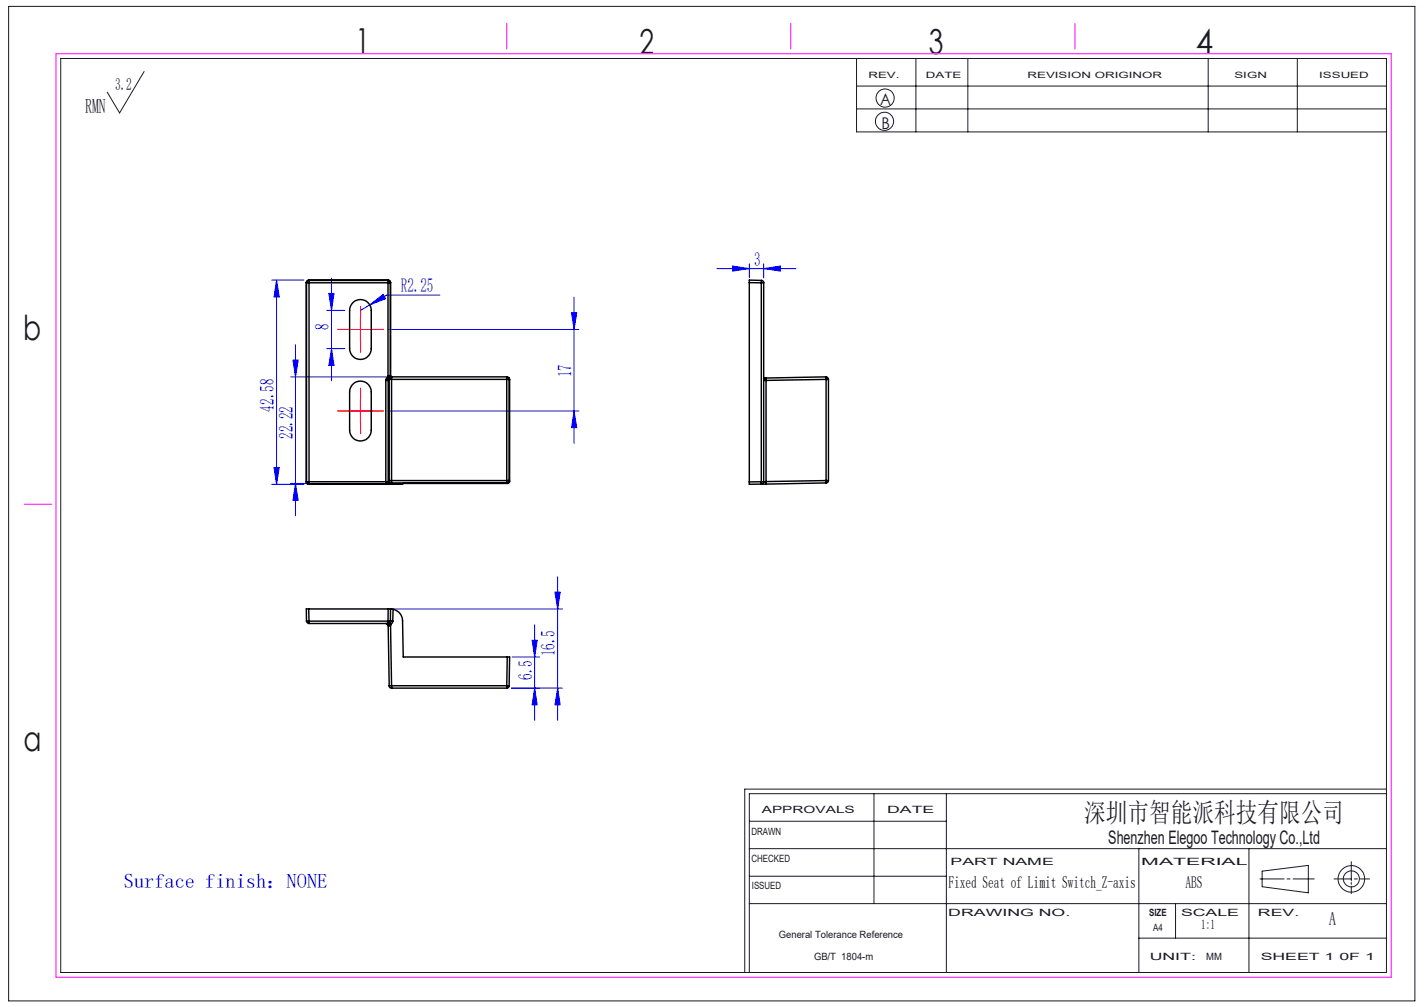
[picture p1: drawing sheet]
<svg xmlns="http://www.w3.org/2000/svg" width="297mm" height="210mm" viewBox="0 0 297 210" stroke-linecap="round" stroke-linejoin="round" font-family="sans-serif">
<g fill="none" stroke="#191924" stroke-width=".21">
<path d="M1.8 1.3h293.3v207.4h-293.3zM12.7 12.2h276.5v190.6h-276.5zM30.1 14.9l-5.2 8.7-2.5-4.4M178.6 12.2v15.3h110.6M178.6 17.9h110.6M191 12.2v15.3M201.9 12.2v15.3M252 12.2v15.3M270.6 12.2v15.3M178.6 22.7h110.6M156.3 177h132.9M156.3 171.3h41.1"/>
<path d="M182.3 165.5v22.9M197.4 165.5v37.3M237.5 177v25.8M260.5 177v25.8M281.8 179.7v4M289.2 165.5h-132.9v37.3M289.2 164.6h-133.9v38.2M156.3 188.4h132.9M156.3 182.7h41.1M237.5 195.6h51.7M245.2 188.4v7.2M262.8 183.3h5"/>
<path d="M263.2 181.7l9.7-1.2v5.7l-9.7-1.3zM268.4 183.3h.7M269.7 183.3h4.4M278.2 183.3h3.6M281.8 184v.4M281.8 184.8v1.6M282.5 183.3h.6M283.7 183.3h1.9"/>
<circle cx="184.5" cy="25.3" r="1.9"/>
<circle cx="184.6" cy="20.4" r="1.89"/>
<circle cx="281.9" cy="183.3" r="1.68"/>
<circle cx="281.9" cy="183.3" r="2.77"/>
</g>
<g fill="none" stroke="#00f" stroke-width=".21">
<path d="M56.7 58.4h6.7M57.7 58.4v42.6M57.7 58.4l.5 3.5h-1.1zM69.1 58v21.4M149.5 56h16.5M152.8 55.5l3.5 .5-3.5 .5zM156.3 55v2.9M159.3 56l3.5-.5v1zM159.3 55v3M60.6 78.6h20.1M61.1 75.1h1.1l-.6 3.5zM61.6 71.9v35.7"/>
<path d="M68.1 64.7h3.8M68.1 72.7h3.8M68.6 61.2h1.1l-.6 3.5zM69.1 72.7l.6 3.5h-1.1zM77.1 63.6l2.8-2.2 .5 .9zM80.9 68.7h39.9M91.8 61.6h-11.2l-5.4 3.1M119.2 65.2h1.1l-.6 3.5zM119.7 62v30.5M57.1 97.5h1.1l-.5 3.5zM80.9 85.7h39.9M119.7 85.7l.6 3.5h-1.1z"/>
<path d="M56.7 101h6.7M60.6 100.8h22.5M61.6 100.8l.6 3.5h-1.1zM82 127h35.3M106.8 137h5.7M111 133.5h1l-.5 3.5zM111.5 130.3v19.9M115.7 123.5h1.1l-.5 3.5zM116.3 120.3v29.9M111.5 143.5l.5 3.5h-1zM116.3 143.5l.5 3.5h-1.1zM117.3 143.5h-10.6"/>
</g>
<path d="M72.7 68.7h-2.3M75.2 71.2v2.2M75.2 66.2v-2.3M77.7 68.7h2.2M72.7 85.7h-2.3M75.2 88.2v2.2M75.2 83.2v-2.3M77.7 85.7h2.2" fill="none" stroke="#f00" stroke-width=".21" stroke-dasharray="30.5 1.3 1.3 1.3"/>
<path d="M72.7 68.7h5M75.2 66.2v5M72.7 85.7h5M75.2 83.2v5" fill="none" stroke="#f00" stroke-width=".21"/>
<path d="M11.7 11.2h278.5v192.6h-278.5zM105.7 4.9v5.3M164.9 4.9v5.3M224.2 4.9v5.3M5 105.2h5.8" fill="none" stroke="#f0f" stroke-width=".21"/>
<g fill="#00f">
<path d="M77.1 63.6l2.8-2.2 .5 .9z"/>
<path d="M159.3 56l3.5-.5v1zM152.8 55.5l3.5 .5-3.5 .5z"/>
<path d="M111.5 143.5l.5 3.5h-1zM111 133.5h1l-.5 3.5z"/>
<path d="M57.7 58.4l.5 3.5h-1.1zM57.1 97.5h1.1l-.5 3.5zM61.1 75.1h1.1l-.6 3.5zM61.6 100.8l.6 3.5h-1.1zM115.7 123.5h1.1l-.5 3.5zM116.3 143.5l.5 3.5h-1.1z"/>
<path d="M68.6 61.2h1.1l-.6 3.5zM69.1 72.7l.6 3.5h-1.1z"/>
<path d="M119.2 65.2h1.1l-.6 3.5zM119.7 85.7l.6 3.5h-1.1z"/>
</g>
<g fill="none" stroke="#000" stroke-width=".3">
<path d="M63.9 58.9v.1M63.9 58.9v41.6M63.9 59h.6M63.9 59v41.5M64.4 58.4l-.4 .2-.1 .3M64.4 58.4l.1 .1M64.4 58.4h16.6M64.5 58.5v.5M64.5 58.5l-.3 .1-.3 .4M64.5 59v41.5M64.5 59h16.4M64.5 58.5h16.4"/>
<path d="M80.9 59h.5M80.9 58.5v.5M80.9 58.5l.5 .2v.3M80.9 59v19.3M81 58.4l.4 .3 .1 .2M81 58.4l-.1 .1M81.5 58.9v19.7l-.1-.3M81.5 58.9l-.1 .1M156.3 58.9l2.5 .1M156.3 58.9v41.6M158.8 58.5v.5M158.8 58.5l-2.5-.1v.5"/>
<path d="M158.8 59h.5M158.8 58.5l.4 .2 .1 .3M158.8 59v41.5M159.3 59v41.5M73.4 63.3a2.26 2.26 0 0 1 2.5-.7 2.26 2.26 0 0 1 1.5 2.1v8a2.26 2.26 0 0 1-2.2 2.3 2.26 2.26 0 0 1-2.3-2.3v-8l.2-.7zM80.5 79.3h.3M80.5 79.3v21.2M80.8 78.7l-.3 .6M80.8 78.7l.4 .1M80.8 79.3h.2M80.9 78.3l-.1 .4M80.9 78.3h.4"/>
<path d="M81 79.3v21.1M81.1 79l-.1 .3M81.2 79.1h.5M81.2 78.8l-.1 .2M81.2 78.8l-.4 .5M81.2 79.1v21.1M81.2 79.1l-.2 .2M81.2 78.8h.1M81.3 78.3l-.1 .5M81.3 78.3h.1M81.3 78.7l-.1 .4M81.3 78.7l-.2 .3"/>
<path d="M81.4 78.7l-.2 .1M81.4 78.3l.1 .1M81.7 78.6l-.4 .1M81.7 78.6v.5M81.7 79.1v21.1M81.7 79.1h24M81.7 78.6h24M105.7 78.6l.3 .1M105.7 78.6v.5M105.7 79.1h.5M105.7 79.1v21.1M106 78.7l.3 .5"/>
<path d="M106 78.7l.2 .4M106.2 79.1v21.1M106.2 79.1l.1 .1M106.3 79.2v21.1M159.3 79.3h.1M159.3 78.7v.1M159.3 78.8h.1M159.3 78.8h.4M159.3 78.8l.1 .5M159.3 78.8l.5 .2M159.4 79.3h.4M159.7 78.8l.1 .2"/>
<path d="M159.8 79v.3M159.8 79.3v21.1M172.3 78.6v.5M172.3 78.6l.3 .1 .2 .4M172.3 78.6l-12.6 .2M172.3 79.1h.5M172.3 79.1l-12.5 .2M172.3 79.1v21.1M172.8 79.1v21.1M73.7 80a2.26 2.26 0 0 1 2.4-.3 2.26 2.26 0 0 1 1.3 2v8a2.26 2.26 0 0 1-2.2 2.3 2.26 2.26 0 0 1-2.3-2.3l.1-8.4 .2-.7zM63.9 100.5l.1 .4 .4 .1M63.9 100.5l.3 .4 .3 .1"/>
<path d="M63.9 100.5h.6M63.9 100.5h.1M64.5 100.5v.5M64.5 101h-.1M64.5 101h16M64.5 100.5h16M80.5 101h1M80.5 100.5v.5M81 100.4v.3l.5 .3M81 100.4l-.5 .1M81.2 100.2h.5M81.2 100.2l.2 .4 .3 .1"/>
<path d="M81.2 100.2l-.2 .2M81.7 100.2v.5M81.7 100.2h24M81.7 100.7h24M81.7 100.7l-.2 .3M105.7 100.2v.5M105.7 100.2h.5M105.7 100.7l.1 .1M105.8 100.8h-21.7a2.69 2.69 0 0 1-1.8 .2h-17.9M106.2 100.2l-.1 .3-.4 .2M106.2 100.2l.1 .1M106.3 100.3l-.1 .3-.4 .2"/>
<path d="M156.3 100.5v.5h2.5M158.8 100.5v.5M158.8 100.5h.5M158.8 101h1M158.8 100.5h-2.5M159.3 100.5l-.2 .4-.3 .1M159.8 100.4l-.5 .1M159.8 100.4v.6M172.3 100.2v.5M172.3 100.2h.5M172.3 100.2l-12.5 .2M172.3 100.7l-12.5 .3"/>
<path d="M172.8 100.2l-.2 .4-.3 .1M63.9 129.5h.6M63.9 129.5l.3 .4 .3 .1M64.4 127h-.5v2.5M64.4 127l.1 2.5M64.4 127h16.6M64.5 129.5v.5M64.5 129.5h16.4M64.5 130h16.4M80.5 130l.3 .2M80.8 130l.4 .1M80.8 130.2l.2 .3"/>
<path d="M80.9 129.5h.5M80.9 129.5v.5M81 127h.5M81 130.5h.1M81 127l-.1 2.5M81 130.5l.2 12.5M81.1 130.5h.4M81.2 130.1h.4M81.2 130.1l-.4 .1M81.2 130.1l-.1 .4M81.3 129.8l-.1 .3M81.4 129.5v.3l-.5 .2"/>
<path d="M81.4 129.5h.2M81.5 127l.5 .1M81.5 127h.1M81.5 127l-.1 2.5M81.5 130.5l.2 12.5M81.6 129.5h.3M81.6 129.5l-.4 .6M81.6 130.1l-.1 .4M81.9 129.5l-.3 .6M82 127.1a2.47 2.47 0 0 1 2 2.4l.1 7.5h21.7M82 127.1l-.1 2.4M105.8 137h.5l-.1 6"/>
<path d="M105.8 137l-.1 6M81.2 143h.5M81.2 143l.2 .4 .3 .1M81.7 143v.5M81.7 143.5h24M81.7 143h24M105.7 143v.5M105.7 143h.5M106.2 143l-.2 .4-.3 .1"/>
</g>
<g font-size="7.2" fill="#191924">
<text x="74.1" y="11">1</text>
<text x="133.4" y="11.2">2</text>
<text x="193.7" y="11.3">3</text>
<text x="249.4" y="11.3">4</text>
<text x="4.8" y="70.9">b</text>
<text x="4.9" y="156.5">a</text>
</g>
<text font-size="5.6" fill="#191924" x="226.2" y="171.5">深圳市智能派科技有限公司</text>
<text font-size="4.2" fill="#191924" x="17.8" y="23.5">RMN</text>
<text font-size="4.2" fill="#00f" x="25.8" y="185.1">Surface finish：NONE</text>
<g font-size="4.1" fill="#00f">
<text x="157.3" y="55.4">3</text>
<text x="83.6" y="61">R2.25</text>
<text x="68.6" y="68.8" transform="rotate(-90 68.6 68.8)">8</text>
<text x="119.2" y="78.6" transform="rotate(-90 119.2 78.6)">17</text>
<text x="57.1" y="85.8" transform="rotate(-90 57.1 85.8)">42.58</text>
<text x="61.1" y="91.5" transform="rotate(-90 61.1 91.5)">22.22</text>
<text x="115.7" y="136.9" transform="rotate(-90 115.7 136.9)">16.5</text>
<text x="111" y="141.8" transform="rotate(-90 111 141.8)">6.5</text>
</g>
<g font-size="3.9" fill="#191924">
<text x="231.2" y="176">Shenzhen Elegoo Technology Co.,Ltd</text>
<text x="277.2" y="193">A</text>
</g>
<text font-size="3.5" fill="#191924" x="24" y="18.7">3.2</text>
<g font-size="3.5">
<text x="197.8" y="185.1">Fixed Seat of Limit Switch_Z-axis</text>
<text x="247.2" y="185.1">ABS</text>
</g>
<g font-size="3.4" fill="#191924">
<text x="183.6" y="22">A</text>
<text x="183.8" y="27">B</text>
</g>
<text font-size="2.8" x="250.6" y="193.8">1:1</text>
<g font-size="2.1" fill="#191924">
<text x="158.9" y="169.5">APPROVALS</text>
<text x="185" y="169.5">DATE</text>
<text x="156.7" y="174.2">DRAWN</text>
<text x="156.7" y="179.7">CHECKED</text>
<text x="156.8" y="185.4">ISSUED</text>
<text x="198.2" y="180.4">PART NAME</text>
<text x="238" y="180.4">MATERIAL</text>
<text x="197.8" y="191">DRAWING NO.</text>
<text x="239.7" y="191">SIZE</text>
<text x="246.3" y="191">SCALE</text>
<text x="262.4" y="191">REV.</text>
<text x="162.4" y="195.6">General Tolerance Reference</text>
<text x="240.5" y="194.1">A4</text>
<text x="169.8" y="200.2">GB/T 1804-m</text>
<text x="239.8" y="200.2">UNIT:</text>
<text x="251.6" y="200.2">MM</text>
<text x="262.9" y="200.2">SHEET 1 0F 1</text>
</g>
<g font-size="1.8" fill="#191924">
<text x="181.1" y="16.3">REV.</text>
<text x="193.1" y="16.3">DATE</text>
<text x="214.3" y="16.3">REVISION ORIGINOR</text>
<text x="257.5" y="16.3">SIGN</text>
<text x="275.1" y="16.3">ISSUED</text>
</g>
</svg>
